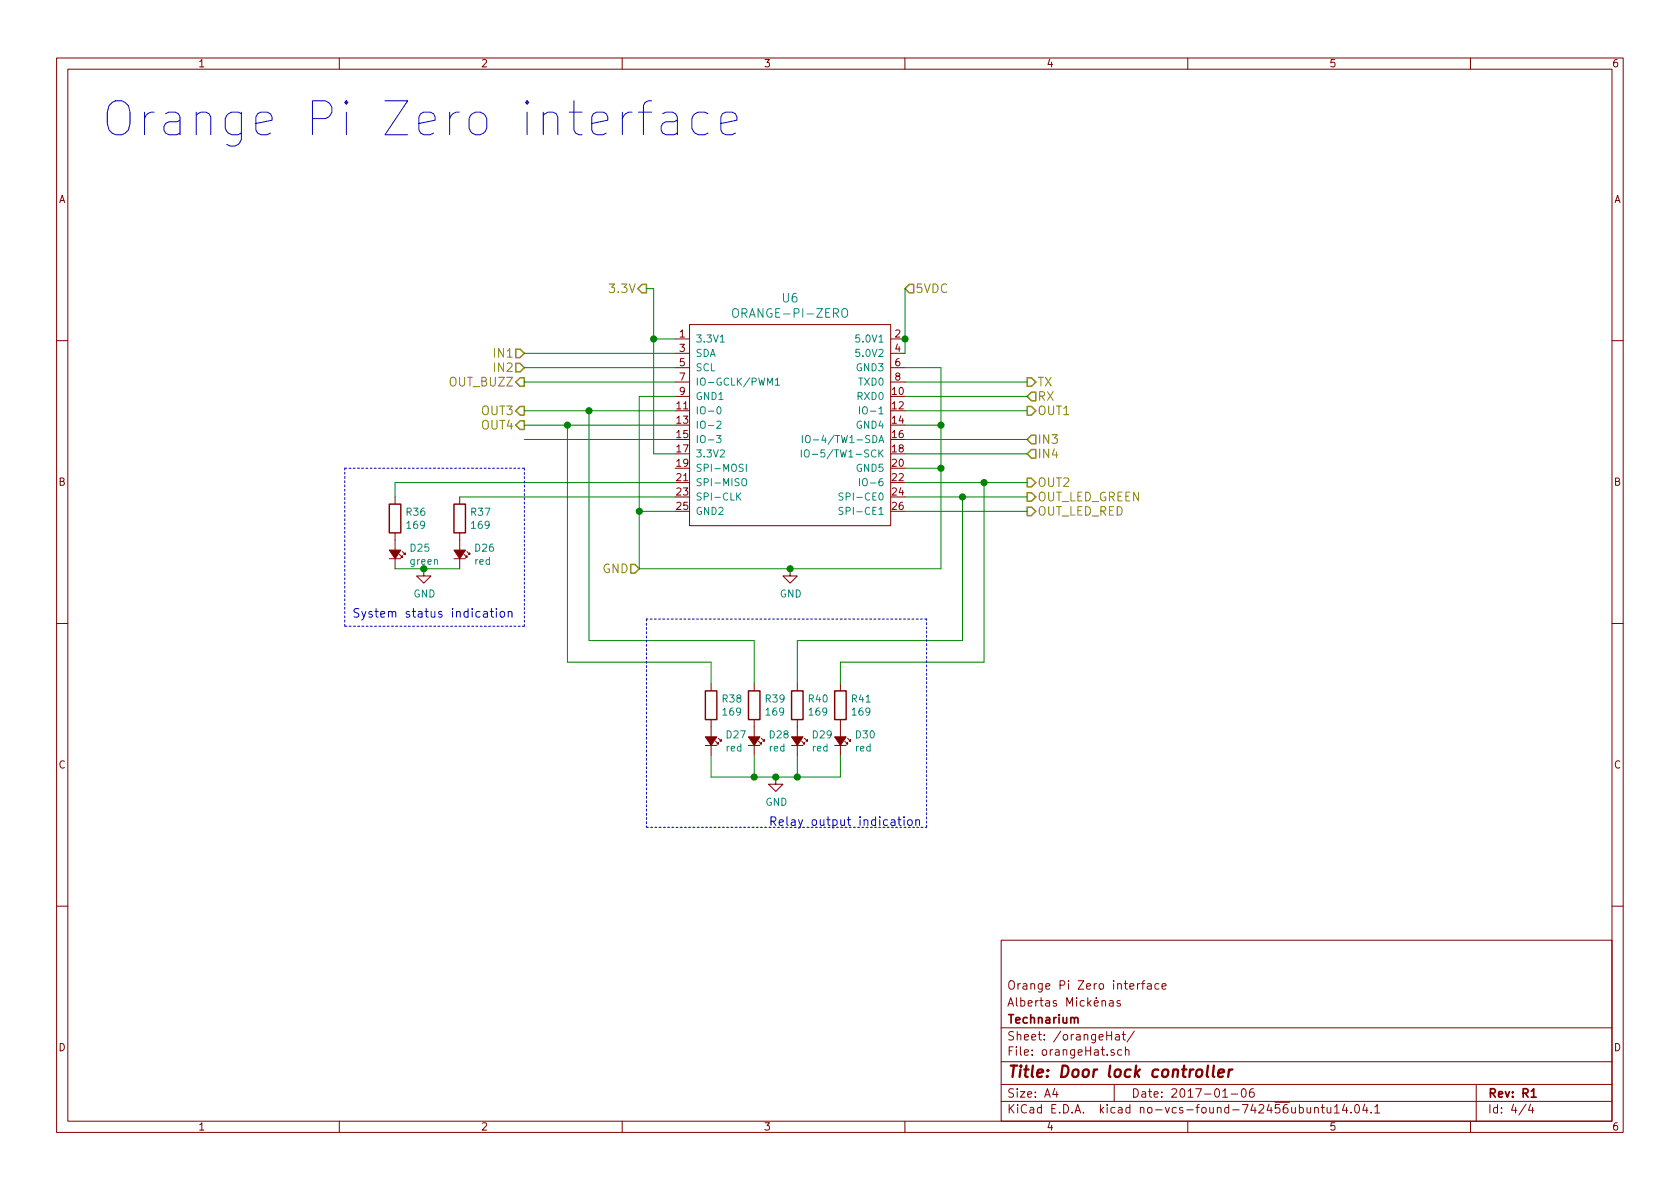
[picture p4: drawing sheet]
EESchema Schematic File Version 2
LIBS:power
LIBS:device
LIBS:transistors
LIBS:conn
LIBS:linear
LIBS:regul
LIBS:74xx
LIBS:cmos4000
LIBS:adc-dac
LIBS:memory
LIBS:xilinx
LIBS:microcontrollers
LIBS:dsp
LIBS:microchip
LIBS:analog_switches
LIBS:motorola
LIBS:texas
LIBS:intel
LIBS:audio
LIBS:interface
LIBS:digital-audio
LIBS:philips
LIBS:display
LIBS:cypress
LIBS:siliconi
LIBS:opto
LIBS:atmel
LIBS:contrib
LIBS:valves
LIBS:relays
LIBS:DoorCtrl-cache
EELAYER 26 0
EELAYER END
$Descr A4 11693 8268
encoding utf-8
Sheet 4 4
Title "Door lock controller"
Date "2017-01-06"
Rev "R1"
Comp "Technarium"
Comment1 "Albertas Mickėnas"
Comment2 "Orange Pi Zero interface"
Comment3 ""
Comment4 ""
$EndDescr
Text HLabel 6300 2000 2    60   Input ~ 0
5VDC
Text HLabel 4450 3950 0    60   Input ~ 0
GND
Text HLabel 4500 2000 0    60   Output ~ 0
3.3V
Text HLabel 7150 2750 2    60   Input ~ 0
RX
Text HLabel 7150 2650 2    60   Output ~ 0
TX
$Comp
L ORANGE-PI-ZERO U6
U 1 1
P 5500 2950
F 0 "U6" H 5500 3837 60  0000 C CNN
F 1 "ORANGE-PI-ZERO" H 5500 3731 60  0000 C CNN
F 2 "" H 5500 3200 60  0001 C CNN
F 3 "" H 5500 3200 60  0001 C CNN
	1    5500 2950
	1    0    0    -1  
$EndComp
Wire Wire Line
	6300 2000 6300 2350
Wire Wire Line
	6300 2350 6300 2450
Connection ~ 6300 2350
Wire Wire Line
	4700 2750 4450 2750
Wire Wire Line
	4450 2750 4450 3550
Wire Wire Line
	4450 3550 4450 3950
Wire Wire Line
	4450 3550 4700 3550
Wire Wire Line
	6300 2950 6550 2950
Wire Wire Line
	6550 3950 6550 3250
Wire Wire Line
	6550 3250 6550 2950
Wire Wire Line
	6550 2950 6550 2550
Wire Wire Line
	6550 3250 6300 3250
Wire Wire Line
	6550 2550 6300 2550
Connection ~ 6550 2950
Wire Wire Line
	4450 3950 5500 3950
Wire Wire Line
	5500 3950 6550 3950
Connection ~ 4450 3550
Connection ~ 6550 3250
Wire Wire Line
	4550 3150 4700 3150
Wire Wire Line
	4550 2000 4550 2350
Wire Wire Line
	4550 2350 4550 3150
Wire Wire Line
	4550 2350 4700 2350
Wire Wire Line
	4550 2000 4500 2000
Connection ~ 4550 2350
Wire Wire Line
	6300 2750 7150 2750
Wire Wire Line
	7150 2650 6300 2650
Text HLabel 3650 2450 0    60   Input ~ 0
IN1
Text HLabel 3650 2550 0    60   Input ~ 0
IN2
Text HLabel 7150 3050 2    60   Input ~ 0
IN3
Text HLabel 7150 3150 2    60   Input ~ 0
IN4
Text HLabel 7150 2850 2    60   Output ~ 0
OUT1
Text HLabel 7150 3350 2    60   Output ~ 0
OUT2
Text HLabel 3650 2850 0    60   Output ~ 0
OUT3
Text HLabel 3650 2950 0    60   Output ~ 0
OUT4
Text HLabel 7150 3450 2    60   Output ~ 0
OUT_LED_GREEN
Text HLabel 7150 3550 2    60   Output ~ 0
OUT_LED_RED
Text HLabel 3650 2650 0    60   Output ~ 0
OUT_BUZZ
Wire Wire Line
	4700 2450 3650 2450
Wire Wire Line
	4700 2550 3650 2550
Wire Wire Line
	6300 3050 7150 3050
Wire Wire Line
	6300 3150 7150 3150
Wire Wire Line
	6300 2850 7150 2850
Wire Wire Line
	6300 3350 6850 3350
Wire Wire Line
	6850 3350 7150 3350
Wire Wire Line
	3650 2650 4700 2650
Wire Wire Line
	3650 2850 4100 2850
Wire Wire Line
	4100 2850 4700 2850
Wire Wire Line
	3650 2950 3950 2950
Wire Wire Line
	3950 2950 4700 2950
Wire Wire Line
	4700 3050 3650 3050
Wire Wire Line
	6300 3450 6700 3450
Wire Wire Line
	6700 3450 7150 3450
Wire Wire Line
	6300 3550 7150 3550
$Comp
L Led_Small D30
U 1 1
P 5850 5150
F 0 "D30" V 5804 5248 50  0000 L CNN
F 1 "red" V 5895 5248 50  0000 L CNN
F 2 "LEDs:LED_0603" V 5941 5248 60  0001 L CNN
F 3 "" V 5850 5150 60  0000 C CNN
F 4 "?" H 5850 5150 60  0001 C CNN "PartNo"
F 5 "?" H 5850 5150 60  0001 C CNN "Manufacturer"
F 6 "?" H 5850 5150 60  0001 C CNN "Distributor"
	1    5850 5150
	0    1    1    0   
$EndComp
$Comp
L Led_Small D29
U 1 1
P 5550 5150
F 0 "D29" V 5504 5248 50  0000 L CNN
F 1 "red" V 5595 5248 50  0000 L CNN
F 2 "LEDs:LED_0603" V 5641 5248 60  0001 L CNN
F 3 "" V 5550 5150 60  0000 C CNN
F 4 "?" H 5550 5150 60  0001 C CNN "PartNo"
F 5 "?" H 5550 5150 60  0001 C CNN "Manufacturer"
F 6 "?" H 5550 5150 60  0001 C CNN "Distributor"
	1    5550 5150
	0    1    1    0   
$EndComp
$Comp
L Led_Small D28
U 1 1
P 5250 5150
F 0 "D28" V 5204 5248 50  0000 L CNN
F 1 "red" V 5295 5248 50  0000 L CNN
F 2 "LEDs:LED_0603" V 5341 5248 60  0001 L CNN
F 3 "" V 5250 5150 60  0000 C CNN
F 4 "?" H 5250 5150 60  0001 C CNN "PartNo"
F 5 "?" H 5250 5150 60  0001 C CNN "Manufacturer"
F 6 "?" H 5250 5150 60  0001 C CNN "Distributor"
	1    5250 5150
	0    1    1    0   
$EndComp
$Comp
L Led_Small D27
U 1 1
P 4950 5150
F 0 "D27" V 4904 5248 50  0000 L CNN
F 1 "red" V 4995 5248 50  0000 L CNN
F 2 "LEDs:LED_0603" V 5041 5248 60  0001 L CNN
F 3 "" V 4950 5150 60  0000 C CNN
F 4 "?" H 4950 5150 60  0001 C CNN "PartNo"
F 5 "?" H 4950 5150 60  0001 C CNN "Manufacturer"
F 6 "?" H 4950 5150 60  0001 C CNN "Distributor"
	1    4950 5150
	0    1    1    0   
$EndComp
$Comp
L R R41
U 1 1
P 5850 4900
F 0 "R41" H 5920 4946 50  0000 L CNN
F 1 "169" H 5920 4855 50  0000 L CNN
F 2 "Resistors_SMD:R_0603_HandSoldering" H 5920 4809 30  0001 L CNN
F 3 "" H 5850 4900 30  0000 C CNN
F 4 "?" H 5850 4900 60  0001 C CNN "PartNo"
F 5 "?" H 5850 4900 60  0001 C CNN "Manufacturer"
F 6 "?" H 5850 4900 60  0001 C CNN "Distributor"
	1    5850 4900
	1    0    0    -1  
$EndComp
$Comp
L R R40
U 1 1
P 5550 4900
F 0 "R40" H 5620 4946 50  0000 L CNN
F 1 "169" H 5620 4855 50  0000 L CNN
F 2 "Resistors_SMD:R_0603_HandSoldering" H 5620 4809 30  0001 L CNN
F 3 "" H 5550 4900 30  0000 C CNN
F 4 "?" H 5550 4900 60  0001 C CNN "PartNo"
F 5 "?" H 5550 4900 60  0001 C CNN "Manufacturer"
F 6 "?" H 5550 4900 60  0001 C CNN "Distributor"
	1    5550 4900
	1    0    0    -1  
$EndComp
$Comp
L R R39
U 1 1
P 5250 4900
F 0 "R39" H 5320 4946 50  0000 L CNN
F 1 "169" H 5320 4855 50  0000 L CNN
F 2 "Resistors_SMD:R_0603_HandSoldering" H 5320 4809 30  0001 L CNN
F 3 "" H 5250 4900 30  0000 C CNN
F 4 "?" H 5250 4900 60  0001 C CNN "PartNo"
F 5 "?" H 5250 4900 60  0001 C CNN "Manufacturer"
F 6 "?" H 5250 4900 60  0001 C CNN "Distributor"
	1    5250 4900
	1    0    0    -1  
$EndComp
$Comp
L R R38
U 1 1
P 4950 4900
F 0 "R38" H 5020 4946 50  0000 L CNN
F 1 "169" H 5020 4855 50  0000 L CNN
F 2 "Resistors_SMD:R_0603_HandSoldering" H 5020 4809 30  0001 L CNN
F 3 "" H 4950 4900 30  0000 C CNN
F 4 "?" H 4950 4900 60  0001 C CNN "PartNo"
F 5 "?" H 4950 4900 60  0001 C CNN "Manufacturer"
F 6 "?" H 4950 4900 60  0001 C CNN "Distributor"
	1    4950 4900
	1    0    0    -1  
$EndComp
$Comp
L GND #PWR49
U 1 1
P 5500 3950
F 0 "#PWR49" H 5500 3700 50  0001 C CNN
F 1 "GND" H 5505 3777 50  0000 C CNN
F 2 "" H 5500 3950 60  0000 C CNN
F 3 "" H 5500 3950 60  0000 C CNN
	1    5500 3950
	1    0    0    -1  
$EndComp
Connection ~ 5500 3950
$Comp
L GND #PWR48
U 1 1
P 5400 5400
F 0 "#PWR48" H 5400 5150 50  0001 C CNN
F 1 "GND" H 5405 5227 50  0000 C CNN
F 2 "" H 5400 5400 60  0000 C CNN
F 3 "" H 5400 5400 60  0000 C CNN
	1    5400 5400
	1    0    0    -1  
$EndComp
Wire Wire Line
	4950 5250 4950 5400
Wire Wire Line
	4950 5400 5250 5400
Wire Wire Line
	5250 5400 5400 5400
Wire Wire Line
	5400 5400 5550 5400
Wire Wire Line
	5550 5400 5850 5400
Wire Wire Line
	5850 5400 5850 5250
Connection ~ 5400 5400
Wire Wire Line
	5550 5250 5550 5400
Connection ~ 5550 5400
Wire Wire Line
	5250 5250 5250 5400
Connection ~ 5250 5400
Wire Wire Line
	6700 3450 6700 4450
Wire Wire Line
	6700 4450 5550 4450
Wire Wire Line
	5550 4450 5550 4750
Connection ~ 6700 3450
Wire Wire Line
	6850 3350 6850 4600
Wire Wire Line
	6850 4600 5850 4600
Wire Wire Line
	5850 4600 5850 4750
Connection ~ 6850 3350
Wire Wire Line
	4100 2850 4100 4450
Wire Wire Line
	4100 4450 5250 4450
Wire Wire Line
	5250 4450 5250 4750
Connection ~ 4100 2850
Wire Wire Line
	3950 2950 3950 4600
Wire Wire Line
	3950 4600 4950 4600
Wire Wire Line
	4950 4600 4950 4750
Connection ~ 3950 2950
$Comp
L Led_Small D26
U 1 1
P 3200 3850
F 0 "D26" V 3154 3948 50  0000 L CNN
F 1 "red" V 3245 3948 50  0000 L CNN
F 2 "LEDs:LED_0603" V 3291 3948 60  0001 L CNN
F 3 "" V 3200 3850 60  0000 C CNN
F 4 "?" H 3200 3850 60  0001 C CNN "PartNo"
F 5 "?" H 3200 3850 60  0001 C CNN "Manufacturer"
F 6 "?" H 3200 3850 60  0001 C CNN "Distributor"
	1    3200 3850
	0    1    1    0   
$EndComp
$Comp
L R R37
U 1 1
P 3200 3600
F 0 "R37" H 3270 3646 50  0000 L CNN
F 1 "169" H 3270 3555 50  0000 L CNN
F 2 "Resistors_SMD:R_0603_HandSoldering" H 3270 3509 30  0001 L CNN
F 3 "" H 3200 3600 30  0000 C CNN
F 4 "?" H 3200 3600 60  0001 C CNN "PartNo"
F 5 "?" H 3200 3600 60  0001 C CNN "Manufacturer"
F 6 "?" H 3200 3600 60  0001 C CNN "Distributor"
	1    3200 3600
	1    0    0    -1  
$EndComp
Wire Wire Line
	3200 3450 4700 3450
$Comp
L Led_Small D25
U 1 1
P 2750 3850
F 0 "D25" V 2704 3948 50  0000 L CNN
F 1 "green" V 2795 3948 50  0000 L CNN
F 2 "LEDs:LED_0603" V 2841 3948 60  0001 L CNN
F 3 "" V 2750 3850 60  0000 C CNN
F 4 "?" H 2750 3850 60  0001 C CNN "PartNo"
F 5 "?" H 2750 3850 60  0001 C CNN "Manufacturer"
F 6 "?" H 2750 3850 60  0001 C CNN "Distributor"
	1    2750 3850
	0    1    1    0   
$EndComp
$Comp
L R R36
U 1 1
P 2750 3600
F 0 "R36" H 2820 3646 50  0000 L CNN
F 1 "169" H 2820 3555 50  0000 L CNN
F 2 "Resistors_SMD:R_0603_HandSoldering" H 2820 3509 30  0001 L CNN
F 3 "" H 2750 3600 30  0000 C CNN
F 4 "?" H 2750 3600 60  0001 C CNN "PartNo"
F 5 "?" H 2750 3600 60  0001 C CNN "Manufacturer"
F 6 "?" H 2750 3600 60  0001 C CNN "Distributor"
	1    2750 3600
	1    0    0    -1  
$EndComp
Wire Wire Line
	4700 3350 2750 3350
Wire Wire Line
	2750 3350 2750 3450
Wire Wire Line
	2750 3950 2950 3950
Wire Wire Line
	2950 3950 3200 3950
$Comp
L GND #PWR47
U 1 1
P 2950 3950
F 0 "#PWR47" H 2950 3700 50  0001 C CNN
F 1 "GND" H 2955 3777 50  0000 C CNN
F 2 "" H 2950 3950 60  0000 C CNN
F 3 "" H 2950 3950 60  0000 C CNN
	1    2950 3950
	1    0    0    -1  
$EndComp
Connection ~ 2950 3950
Wire Notes Line
	4500 4300 4500 5750
Wire Notes Line
	4500 5750 6450 5750
Wire Notes Line
	6450 5750 6450 4300
Wire Notes Line
	6450 4300 4500 4300
Text Notes 5350 5750 0    60   ~ 0
Relay output indication
Wire Notes Line
	3650 3250 3650 4350
Wire Notes Line
	3650 4350 2400 4350
Wire Notes Line
	2400 4350 2400 3250
Wire Notes Line
	2400 3250 3650 3250
Text Notes 2450 4300 0    60   ~ 0
System status indication
Text Notes 700  950  0    236  ~ 0
Orange Pi Zero interface
$EndSCHEMATC
